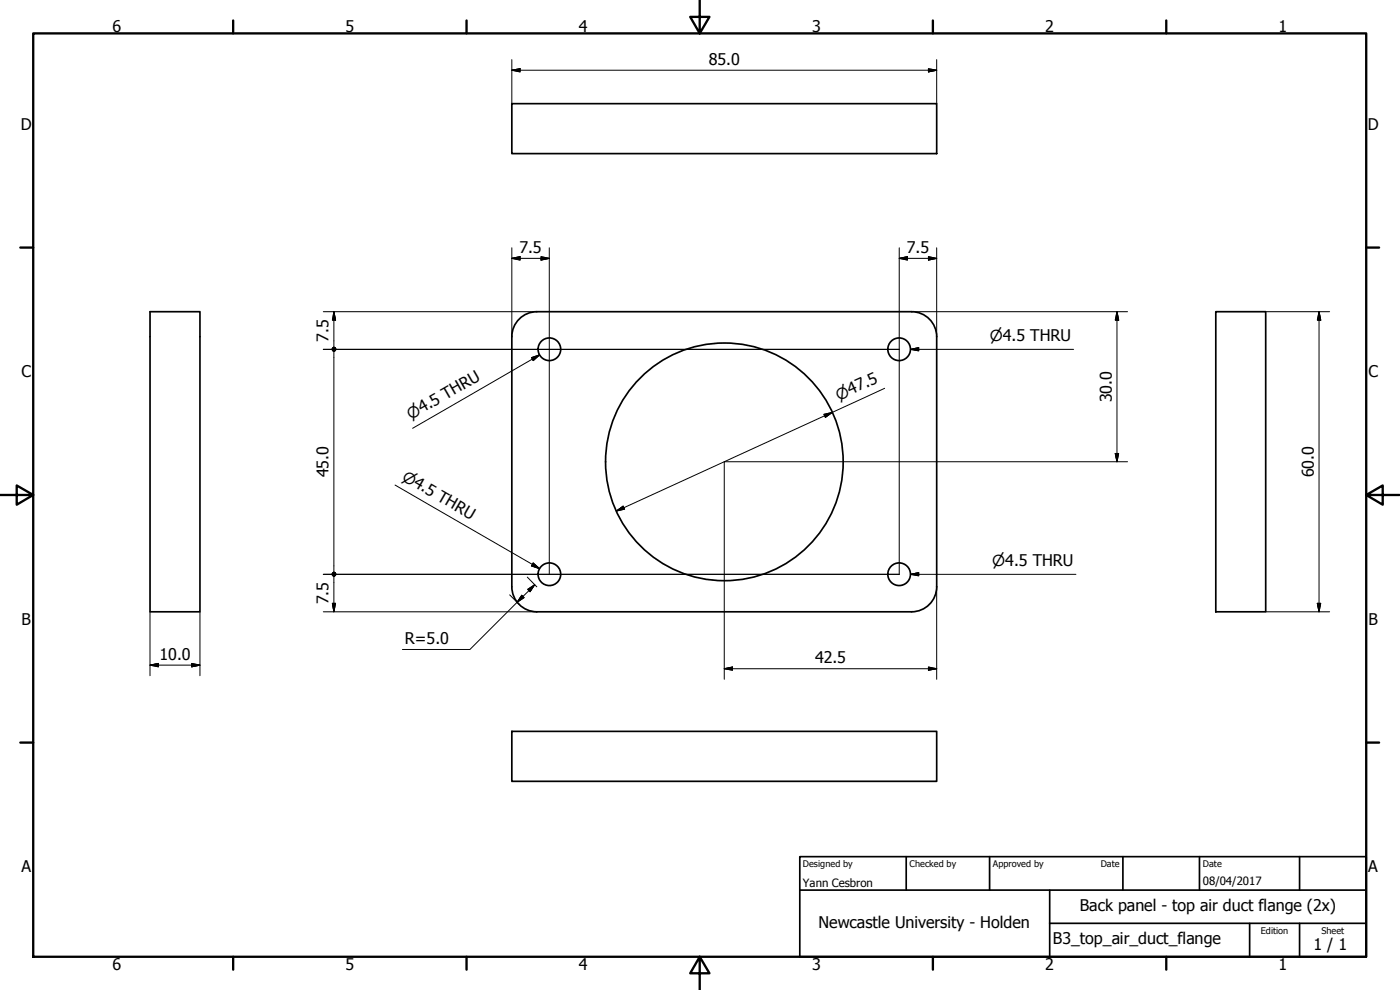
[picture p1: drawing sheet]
<svg xmlns="http://www.w3.org/2000/svg" width="420mm" height="297mm" viewBox="0 0 420 297" stroke-linecap="round" stroke-linejoin="round" font-family="sans-serif">
<!-- layer: Visible (ISO) -->
<g fill="none" stroke="#000" stroke-width=".51">
<path d="M153.6 31.1h127.5v15h-127.5zM45 93.5h15v90.1h-15zM161.1 93.5h112.5M161.1 93.5a7.5 7.5 0 0 0-7.5 7.5M273.6 93.5a7.5 7.5 0 0 1 7.5 7.5M364.9 93.5h15v90.1h-15zM153.6 101v75.1M281.1 101v75.1M153.6 176a7.5 7.5 0 0 0 7.5 7.6M281.1 176a7.5 7.5 0 0 1-7.5 7.6M161.1 183.6h112.5M153.6 219.4h127.5v15h-127.5z"/>
<circle cx="164.9" cy="104.8" r="3.4"/>
<circle cx="269.8" cy="104.8" r="3.4"/>
<circle cx="217.4" cy="138.6" r="35.7"/>
<circle cx="164.9" cy="172.3" r="3.4"/>
<circle cx="269.8" cy="172.3" r="3.4"/>
</g>
<!-- layer: Border (ISO) -->
<g fill="none" stroke="#000" stroke-width=".7">
<path d="M10 10h400v277.1h-400zM70 6.1v3.9M140 6.1v3.9M210 0v10l-2.9-4.9h5.8l-2.9 4.9M280 6.1v3.9M350 6.1v3.9M6.1 74.3h3.9M410 74.3h3.9M0 148.5h10l-5-2.8v5.7l5-2.9M410 148.5l5 2.9v-5.7l-5 2.8h10M6.1 222.8h3.9M410 222.8h3.9"/>
<path d="M70 287.1v3.8M140 287.1v3.8M210 287.1l2.9 4.9h-5.8l2.9-4.9v9.9M280 287.1v3.8M350 287.1v3.8"/>
</g>
<!-- layer: Title (ISO) -->
<path d="M240 257h170v30.1h-170zM272 257v10.1M297 257v10.1M337 257v10.1M360 257v10.1M390 257v10.1M240 267.1h170M315 277h95M315 267.1v20M375 277v10.1M390 277v10.1" fill="none" stroke="#000" stroke-width=".51"/>
<!-- layer: Dimension (ISO) -->
<g fill="none" stroke="#000" stroke-width=".3">
<path d="M153.6 17.9v13.2M281.1 17.9v13.2M153.6 21.1l2.5-.5v1zM153.6 21.1h127.5M278.6 20.6l2.5 .5-2.5 .5zM153.6 77.5l2.5-.5v1zM153.6 74.3v26.7M153.6 77.5h11.2M162.4 77l2.4 .5-2.4 .5zM164.8 74.3v98M269.9 77.5l2.5-.5v1zM269.9 74.3v98h-172.9"/>
<path d="M269.9 77.5h11.2M278.6 77l2.5 .5-2.5 .5zM281.1 74.3v26.7M97 93.5h64.1M100.2 93.5l.5 2.6h-.9zM100.2 93.5v10.7M273.6 93.5h64.8M335.2 93.5l.5 2.6h-1zM335.2 93.5v45M379.9 93.5h19.1M395.9 93.5l.5 2.6h-1zM395.9 93.5v90.1"/>
<path d="M97 104.8h172.9M100.2 105.4v66.3M265.5 116.5l-80.5 36.8M247.3 124.3l2.4-.6-2 1.5zM334.7 136.1h1l-.5 2.4zM338.4 138.5h-121v65.3M185 153.3l2-1.4 .5 .9zM100.2 172.9v10.7M153 178.5l2.8 2.8M156.6 178.6l.7 .7-2.1 1.4zM158.2 173.2l2.9 2.9M158.4 176.8l2.1-1.4-1.4 2.1z"/>
<path d="M160.5 175.4l-19.5 19.5h-20.2M281.1 176.1v27.7M45 199.6l2.6-.5v1zM45 199.6h15M45 183.6v19.1M57.5 199.1l2.5 .5-2.5 .5zM60 183.6v19.1M97 183.6h64.1M99.8 181h.9l-.5 2.6zM379.9 183.6h19.1M395.4 181h1l-.5 2.6zM217.4 200.6l2.4-.5v1z"/>
<path d="M217.4 200.6h63.7M278.6 200.1l2.5 .5-2.5 .5z"/>
</g>
<g fill="#000" stroke="#000" stroke-width=".3">
<path d="M153.6 21.1l2.5-.5zM153.6 21.1l2.5-.5v1zM278.6 21.6l2.5-.5zM278.6 20.6l2.5 .5-2.5 .5zM153.6 77.5l2.5-.5zM153.6 77.5l2.5-.5v1zM162.4 78l2.4-.5zM162.4 77l2.4 .5-2.4 .5zM269.9 77.5l2.5-.5zM269.9 77.5l2.5-.5v1zM278.6 78l2.5-.5zM278.6 77l2.5 .5-2.5 .5z"/>
<path d="M100.2 93.5l.5 2.6zM100.2 93.5l.5 2.6h-.9zM335.2 93.5l.5 2.6zM335.2 93.5l.5 2.6h-1zM395.9 93.5l.5 2.6zM395.9 93.5l.5 2.6h-1zM99.8 104.4l.4-.2-.6 .6zM100.2 104.2l-.4 1-.2-.4zM100.2 104.2v1.2l-.4-.2zM100.2 104.2l.4 1-.4 .2zM100.2 104.2l.6 .6-.2 .4zM100.2 104.2l.4 .2 .2 .4z"/>
<path d="M100.2 104.2l.4 .2zM100.2 105.4l.6-.6-.2 .4zM100.6 104.4l.2 .4-.6 .6zM100.2 104.2l.4 .2-.4 1zM99.8 104.4l.4-.2v1.2zM99.8 104.4l.4 1-.6-.6zM99.6 104.8l.6 .6zM99.8 105.2l.4 .2zM247.7 125.2l2-1.5zM247.3 124.3l2.4-.6-2 1.5zM334.7 136.1l.5 2.4zM334.7 136.1h1l-.5 2.4z"/>
<path d="M185 153.3l2-1.4zM185 153.3l2-1.4 .5 .9zM99.8 171.9l.4-.2-.6 .6zM100.2 171.7l-.4 1-.2-.4zM100.2 171.7v1.2l-.4-.2zM100.2 171.7l.4 1-.4 .2zM100.2 171.7l.6 .6-.2 .4zM100.2 171.7l.4 .2 .2 .4zM100.2 171.7l.4 .2zM100.2 172.9l.6-.6-.2 .4zM100.6 171.9l.2 .4-.6 .6zM100.2 171.7l.4 .2-.4 1z"/>
<path d="M99.8 171.9l.4-.2v1.2zM99.8 171.9l.4 1-.6-.6zM99.6 172.3l.6 .6zM99.8 172.7l.4 .2zM156.6 178.6l-1.4 2.1zM156.6 178.6l.7 .7-2.1 1.4zM160.5 175.4l-1.4 2.1zM158.4 176.8l2.1-1.4-1.4 2.1zM45 199.6l2.6-.5zM45 199.6l2.6-.5v1zM99.8 181l.4 2.6zM99.8 181h.9l-.5 2.6z"/>
<path d="M395.4 181l.5 2.6zM395.4 181h1l-.5 2.6zM57.5 200.1l2.5-.5zM57.5 199.1l2.5 .5-2.5 .5zM217.4 200.6l2.4-.5zM217.4 200.6l2.4-.5v1zM278.6 201.1l2.5-.5zM278.6 200.1l2.5 .5-2.5 .5z"/>
</g>
<!-- layer: Symbol (ISO) -->
<path d="M159.5 107.3l2.4-.8-1.9 1.7zM161.9 106.5l-38.1 22M273.2 104.8l2.5-.5v1zM273.2 104.8h49M118.6 145.5l43.3 25.1M160 168.9l1.9 1.7-2.4-.8zM273.2 172.3l2.5-.5v1zM273.2 172.3h49.7" fill="none" stroke="#000" stroke-width=".3"/>
<path d="M160 108.2l1.9-1.7zM159.5 107.3l2.4-.8-1.9 1.7zM273.2 104.8l2.5-.5zM273.2 104.8l2.5-.5v1zM159.5 169.8l2.4 .8zM160 168.9l1.9 1.7-2.4-.8zM273.2 172.3l2.5-.5zM273.2 172.3l2.5-.5v1z" fill="#000" stroke="#000" stroke-width=".3"/>
<g font-size="4.8">
<text x="33.7" y="9.6">6</text>
<text x="103.7" y="9.6">5</text>
<text x="173.7" y="9.6">4</text>
<text x="243.7" y="9.6">3</text>
<text x="313.7" y="9.6">2</text>
<text x="383.7" y="9.6">1</text>
<text x="212.7" y="19.5">85.0</text>
<text x="6.2" y="38.9">D</text>
<text x="410.5" y="38.9">D</text>
<text x="155.9" y="75.9">7.5</text>
<text x="272.2" y="75.9">7.5</text>
<text x="98.6" y="102.5" transform="rotate(-90 98.6 102.5)">7.5</text>
<text x="6.4" y="113.1">C</text>
<text x="410.7" y="113.1">C</text>
<text x="333.6" y="120.7" transform="rotate(-90 333.6 120.7)">30.0</text>
<text x="98.6" y="143.2" transform="rotate(-90 98.6 143.2)">45.0</text>
<text x="394.3" y="143.2" transform="rotate(-90 394.3 143.2)">60.0</text>
<text x="98.6" y="181.3" transform="rotate(-90 98.6 181.3)">7.5</text>
<text x="6.4" y="187.4">B</text>
<text x="410.7" y="187.4">B</text>
<text x="47.9" y="197.9">10.0</text>
<text x="121.5" y="193.3">R=5.0</text>
<text x="244.6" y="199">42.5</text>
<text x="6.4" y="261.7">A</text>
<text x="410.7" y="261.7">A</text>
<text x="324" y="273.4">Back panel - top air duct flange (2x)</text>
<text x="245.6" y="278.4">Newcastle University - Holden</text>
<text x="316" y="283.4">B3_top_air_duct_flange</text>
<text x="394.2" y="285">1 / 1</text>
<text x="33.7" y="290.9">6</text>
<text x="103.7" y="290.9">5</text>
<text x="173.7" y="290.9">4</text>
<text x="243.7" y="290.9">3</text>
<text x="313.7" y="290.9">2</text>
<text x="383.7" y="290.9">1</text>
</g>
<g font-size="4.6">
<text x="297.1" y="102.4">⌀4.5 THRU</text>
<text x="251.7" y="120.2" transform="rotate(-25 251.7 120.2)">⌀47.5</text>
<text x="123.3" y="126" transform="rotate(-30 123.3 126)">⌀4.5 THRU</text>
<text x="120.4" y="143.9" transform="rotate(30 120.4 143.9)">⌀4.5 THRU</text>
<text x="297.8" y="169.9">⌀4.5 THRU</text>
</g>
<g font-size="3.4">
<text x="241" y="266">Yann Cesbron</text>
<text x="361" y="265.5">08/04/2017</text>
</g>
<g font-size="2.7">
<text x="241" y="260.1">Designed by</text>
<text x="273" y="260.1">Checked by</text>
<text x="298" y="260.1">Approved by</text>
<text x="330.3" y="260">Date</text>
<text x="361" y="260">Date</text>
<text x="378.4" y="280.1">Edition</text>
<text x="396.6" y="280.1">Sheet</text>
</g>
</svg>
